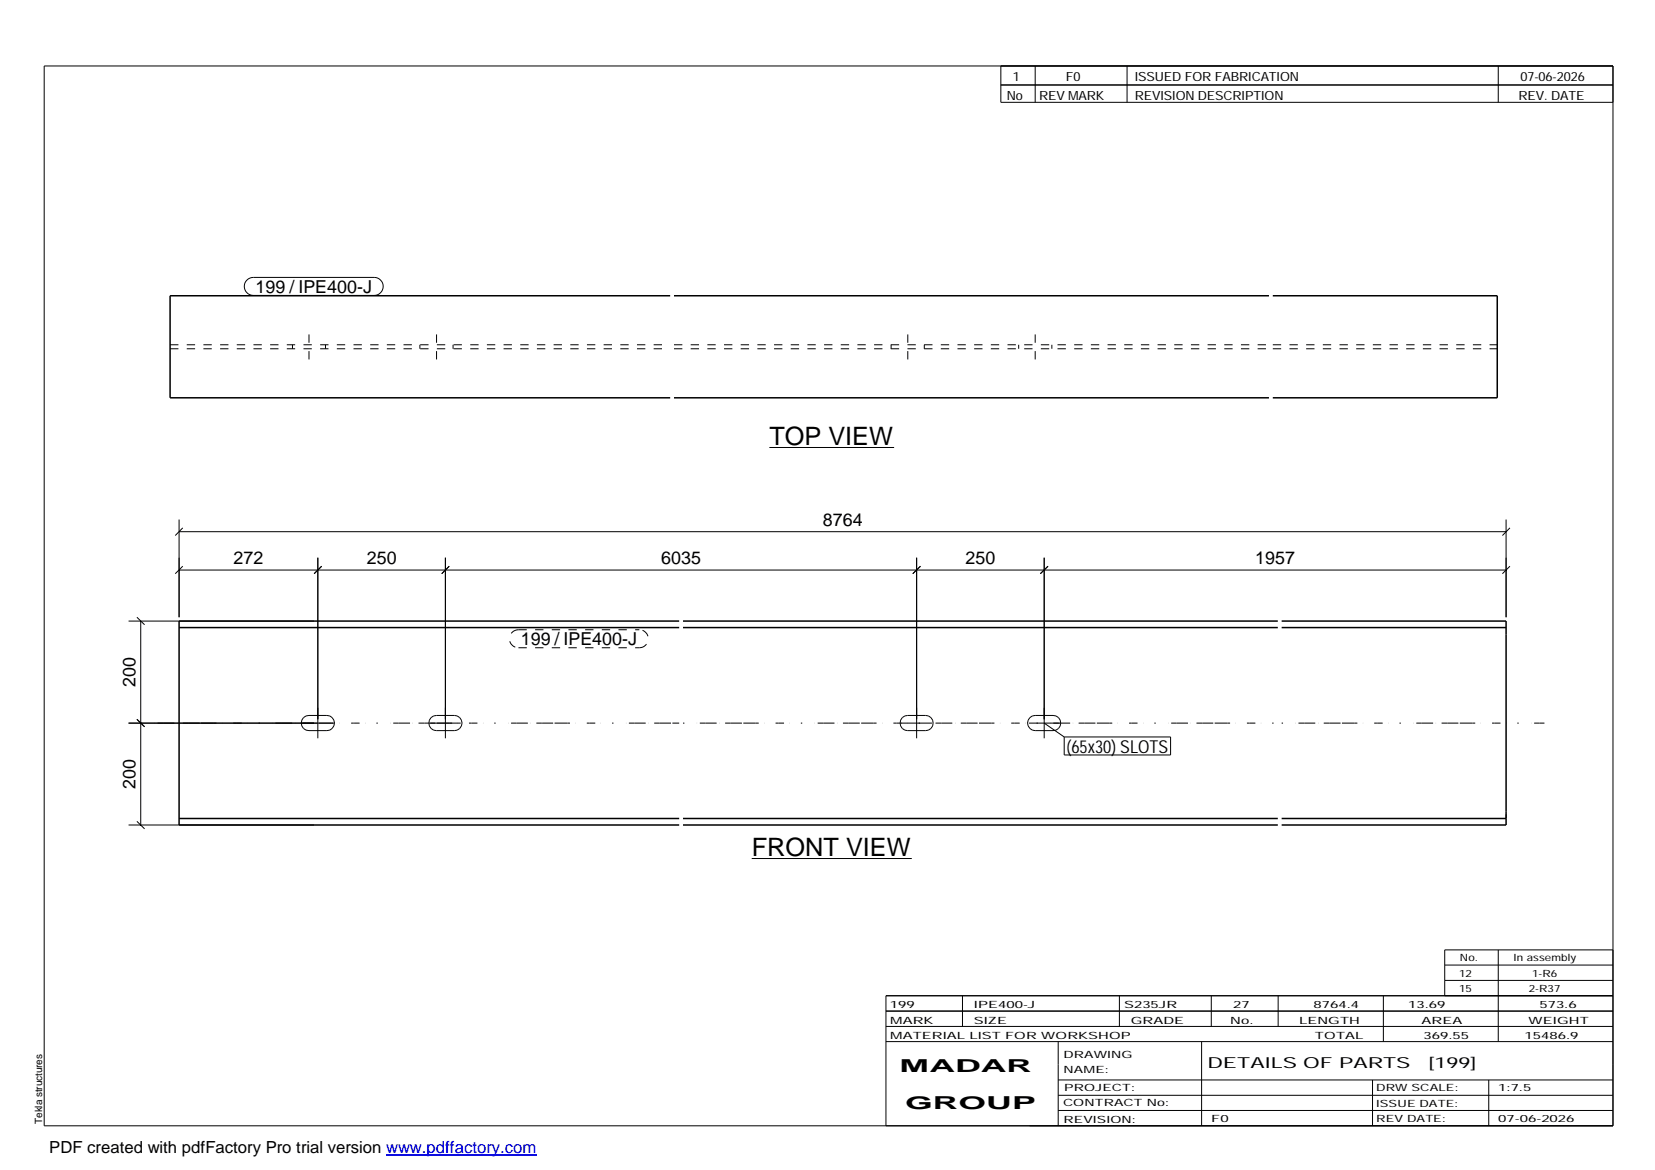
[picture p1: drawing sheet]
<svg xmlns="http://www.w3.org/2000/svg" width="420mm" height="297mm" viewBox="0 0 420 297" stroke-linecap="round" stroke-linejoin="round" font-family="sans-serif">
<g fill="none" stroke="#000" stroke-width=".25">
<path d="M11.2 16.7h398.3v269.1h-398.3zM254.1 16.7v9.3h155.4M262.8 16.7v9.3M286.1 16.7v9.3M380.4 16.7v9.3M254.1 21.6h155.4M62.7 71.1l.8-.5 .8-.2h30.7a2.29 2.29 0 0 1 2.3 2.3 2.29 2.29 0 0 1-2.3 2.3h-30.7a2.28 2.28 0 0 1-2.1-1.4 2.28 2.28 0 0 1 .5-2.5zM195.3 113.6h31.7M45.5 135h336.9M45.5 131.9v24.8M46.4 134l-1.9 2M382.4 131.9v24.8"/>
<path d="M383.3 134l-1.9 2M32.6 157.7h47.1M34.8 156.7l1.9 1.9M35.7 157.7v51.8M45.5 144.7h336.9M46.4 143.7l-1.9 2M80.7 141.6v45.8M81.7 143.7l-1.9 2M113.1 141.6v45.8M114 143.7l-1.9 2M232.7 141.6v45.8M233.7 143.7l-2 2"/>
<path d="M265.1 141.6v45.8M266.1 143.7l-2 2M383.3 143.7l-1.9 2M32.6 183.6h52M34.8 182.6l1.9 1.9M77 182.2l.7-.4 .7-.2h4.6a1.93 1.93 0 0 1 1.9 2 1.93 1.93 0 0 1-1.9 1.9h-4.6a1.93 1.93 0 0 1-1.8-1.2 1.93 1.93 0 0 1 .4-2.1zM109.2 183.6h7.8M109.4 182.2l.7-.4 .7-.2h4.6a1.93 1.93 0 0 1 1.9 2 1.93 1.93 0 0 1-1.9 1.9h-4.6a1.93 1.93 0 0 1-1.8-1.2 1.93 1.93 0 0 1 .4-2.1zM228.8 183.6h7.8M229.1 182.2l.6-.4 .7-.2h4.6a1.93 1.93 0 0 1 1.9 2 1.93 1.93 0 0 1-1.9 1.9h-4.6a1.93 1.93 0 0 1-1.8-1.2 1.93 1.93 0 0 1 .5-2.1zM261.2 183.6h7.8M261.5 182.2l.6-.4 .7-.2h4.5a1.93 1.93 0 0 1 2 2 1.93 1.93 0 0 1-2 1.9h-4.5a1.93 1.93 0 0 1-1.8-1.2 1.93 1.93 0 0 1 .5-2.1z"/>
<path d="M265.1 183.6l5.1 3.5M270.2 187.1h27v4.6h-27zM32.6 209.5h47.1M34.8 208.5l1.9 1.9M190.8 218h40.7M224.9 256.7h184.6M244.3 252.8v7.8M284.2 252.8v7.8M307.5 252.8v7.8M324.5 252.8v7.8M351.2 252.8v11.6M366.8 245h42.7"/>
<path d="M366.8 248.9h42.7M380.4 241.2v23.2M409.5 241.2h-42.7v11.6M409.5 252.8h-184.6v33M224.9 264.4h184.6M224.9 260.6h184.6M268.6 264.4v21.4M268.6 274.2h140.9M268.6 278.1h140.9M305.1 264.4v21.4M348.4 274.2v11.6M378 274.2v11.6"/>
<path d="M268.6 281.9h140.9"/>
</g>
<g fill="none" stroke="#000" stroke-width=".38">
<path d="M170.1 75.1h-126.9v25.9h126.9M171.1 75.1h151.1M323.1 75.1h57v25.9h-57M171.1 101h151.1M45.5 159.3h126.9M172.4 157.7h-126.9v51.8h126.9M173.4 159.3h151M173.4 157.7h151M325.4 157.7h57v51.8h-57M325.4 159.3h57M45.5 207.8h126.9M173.4 207.8h151"/>
<path d="M173.4 209.5h151M325.4 207.8h57"/>
</g>
<g fill="none" stroke="#000" stroke-width=".25" stroke-dasharray="2.1 2.1" stroke-linecap="butt">
<path d="M43.2 87.5h126.9M43.2 88.5h126.9M74.3 87.5v1M78.4 91.3v-6.5M82.6 87.5v1M106.6 87.5v1M110.8 91.3v-6.5M115 87.5v1M171.1 87.5h151.1M171.1 88.5h151.1M226.2 87.5v1M230.5 91.3v-6.5"/>
<path d="M234.7 87.5v1M258.6 87.5v1M262.8 91.3v-6.5M267 87.5v1M323.1 87.5h57M323.1 88.5h57M131.6 159.9h30.7M131.6 159.9a2.29 2.29 0 0 0-2.3 2.3 2.29 2.29 0 0 0 2.3 2.3M131.6 164.5h30.7M162.3 164.5a2.29 2.29 0 0 0 2.3-2.3 2.29 2.29 0 0 0-2.3-2.3M382.4 207.8v-.1M382.4 207.7v-1"/>
</g>
<path d="M35.7 183.6h136.7M173.4 183.6h151M325.4 183.6h66.7" fill="none" stroke="#000" stroke-width=".25" stroke-dasharray=".4 3.2 0 .7 1.4 0 2.8 .7 0 1.4 1.4 0 2.8" stroke-linecap="butt"/>
<path d="M98 293.3h38.2" fill="none" stroke="#00f" stroke-width=".3"/>
<g font-size="6.4">
<text x="195.3" y="112.9">TOP VIEW</text>
<text x="190.8" y="217.2">FRONT VIEW</text>
</g>
<g font-size="4.5">
<text x="64.9" y="74.4">199 / IPE400-J</text>
<text x="208.9" y="133.6">8764</text>
<text x="59.3" y="143.3">272</text>
<text x="93.1" y="143.3">250</text>
<text x="167.9" y="143.3">6035</text>
<text x="245.1" y="143.3">250</text>
<text x="318.7" y="143.3">1957</text>
<text x="132.2" y="163.9">199 / IPE400-J</text>
<text x="34.4" y="174.4" transform="rotate(-90 34.4 174.4)">200</text>
<text x="270.8" y="191.1">(65x30) SLOTS</text>
<text x="34.4" y="200.3" transform="rotate(-90 34.4 200.3)">200</text>
<text x="228.4" y="272.3">MADAR</text>
<text x="229.8" y="281.6">GROUP</text>
</g>
<text font-size="4.2" x="12.5" y="292.7">PDF created with pdfFactory Pro trial version www.pdffactory.com</text>
<g font-size="3.9">
<text x="306.5" y="271.3">DETAILS OF PARTS</text>
<text x="362.7" y="271.3">[199]</text>
</g>
<g font-size="3.2">
<text x="257.1" y="20.5">1</text>
<text x="270.6" y="20.5">F0</text>
<text x="288.1" y="20.5">ISSUED FOR FABRICATION</text>
<text x="386" y="20.5">07-06-2026</text>
<text x="255.6" y="25.5">No</text>
<text x="263.8" y="25.5">REV MARK</text>
<text x="288.1" y="25.5">REVISION DESCRIPTION</text>
<text x="385.5" y="25.5">REV. DATE</text>
</g>
<g font-size="2.5">
<text x="370.6" y="244.1">No.</text>
<text x="384.3" y="244.1">In assembly</text>
<text x="370.4" y="247.9">12</text>
<text x="370.4" y="251.8">15</text>
<text x="388.1" y="251.8">2-R37</text>
<text x="389" y="247.9">1-R6</text>
<text x="225.9" y="255.9">199</text>
<text x="247.3" y="255.9">IPE400-J</text>
<text x="285.4" y="255.9">S235JR</text>
<text x="313.1" y="255.9">27</text>
<text x="333.5" y="255.9">8764.4</text>
<text x="357.5" y="255.9">13.69</text>
<text x="390.8" y="255.9">573.6</text>
<text x="226" y="263.7">MATERIAL LIST FOR WORKSHOP</text>
<text x="226" y="259.9">MARK</text>
<text x="247.2" y="259.9">SIZE</text>
<text x="287.1" y="259.9">GRADE</text>
<text x="312.3" y="259.9">No.</text>
<text x="329.8" y="259.9">LENGTH</text>
<text x="333.8" y="263.7">TOTAL</text>
<text x="360.9" y="259.9">AREA</text>
<text x="361.4" y="263.7">369.55</text>
<text x="387.1" y="263.7">15486.9</text>
<text x="388.1" y="259.9">WEIGHT</text>
<text x="270" y="268.5">DRAWING</text>
<text x="270" y="272.5">NAME:</text>
<text x="269.9" y="280.9">CONTRACT No:</text>
<text x="270.2" y="277">PROJECT:</text>
<text x="349.4" y="277.1">DRW SCALE:</text>
<text x="349.4" y="281">ISSUE DATE:</text>
<text x="380.4" y="277.1">1:7.5</text>
<text x="10.7" y="285.4" transform="rotate(-90 10.7 285.4)">Tekla structures</text>
<text x="270" y="285">REVISION:</text>
<text x="307.5" y="284.8">F0</text>
<text x="349.4" y="284.8">REV DATE:</text>
<text x="380.4" y="284.8">07-06-2026</text>
</g>
</svg>
